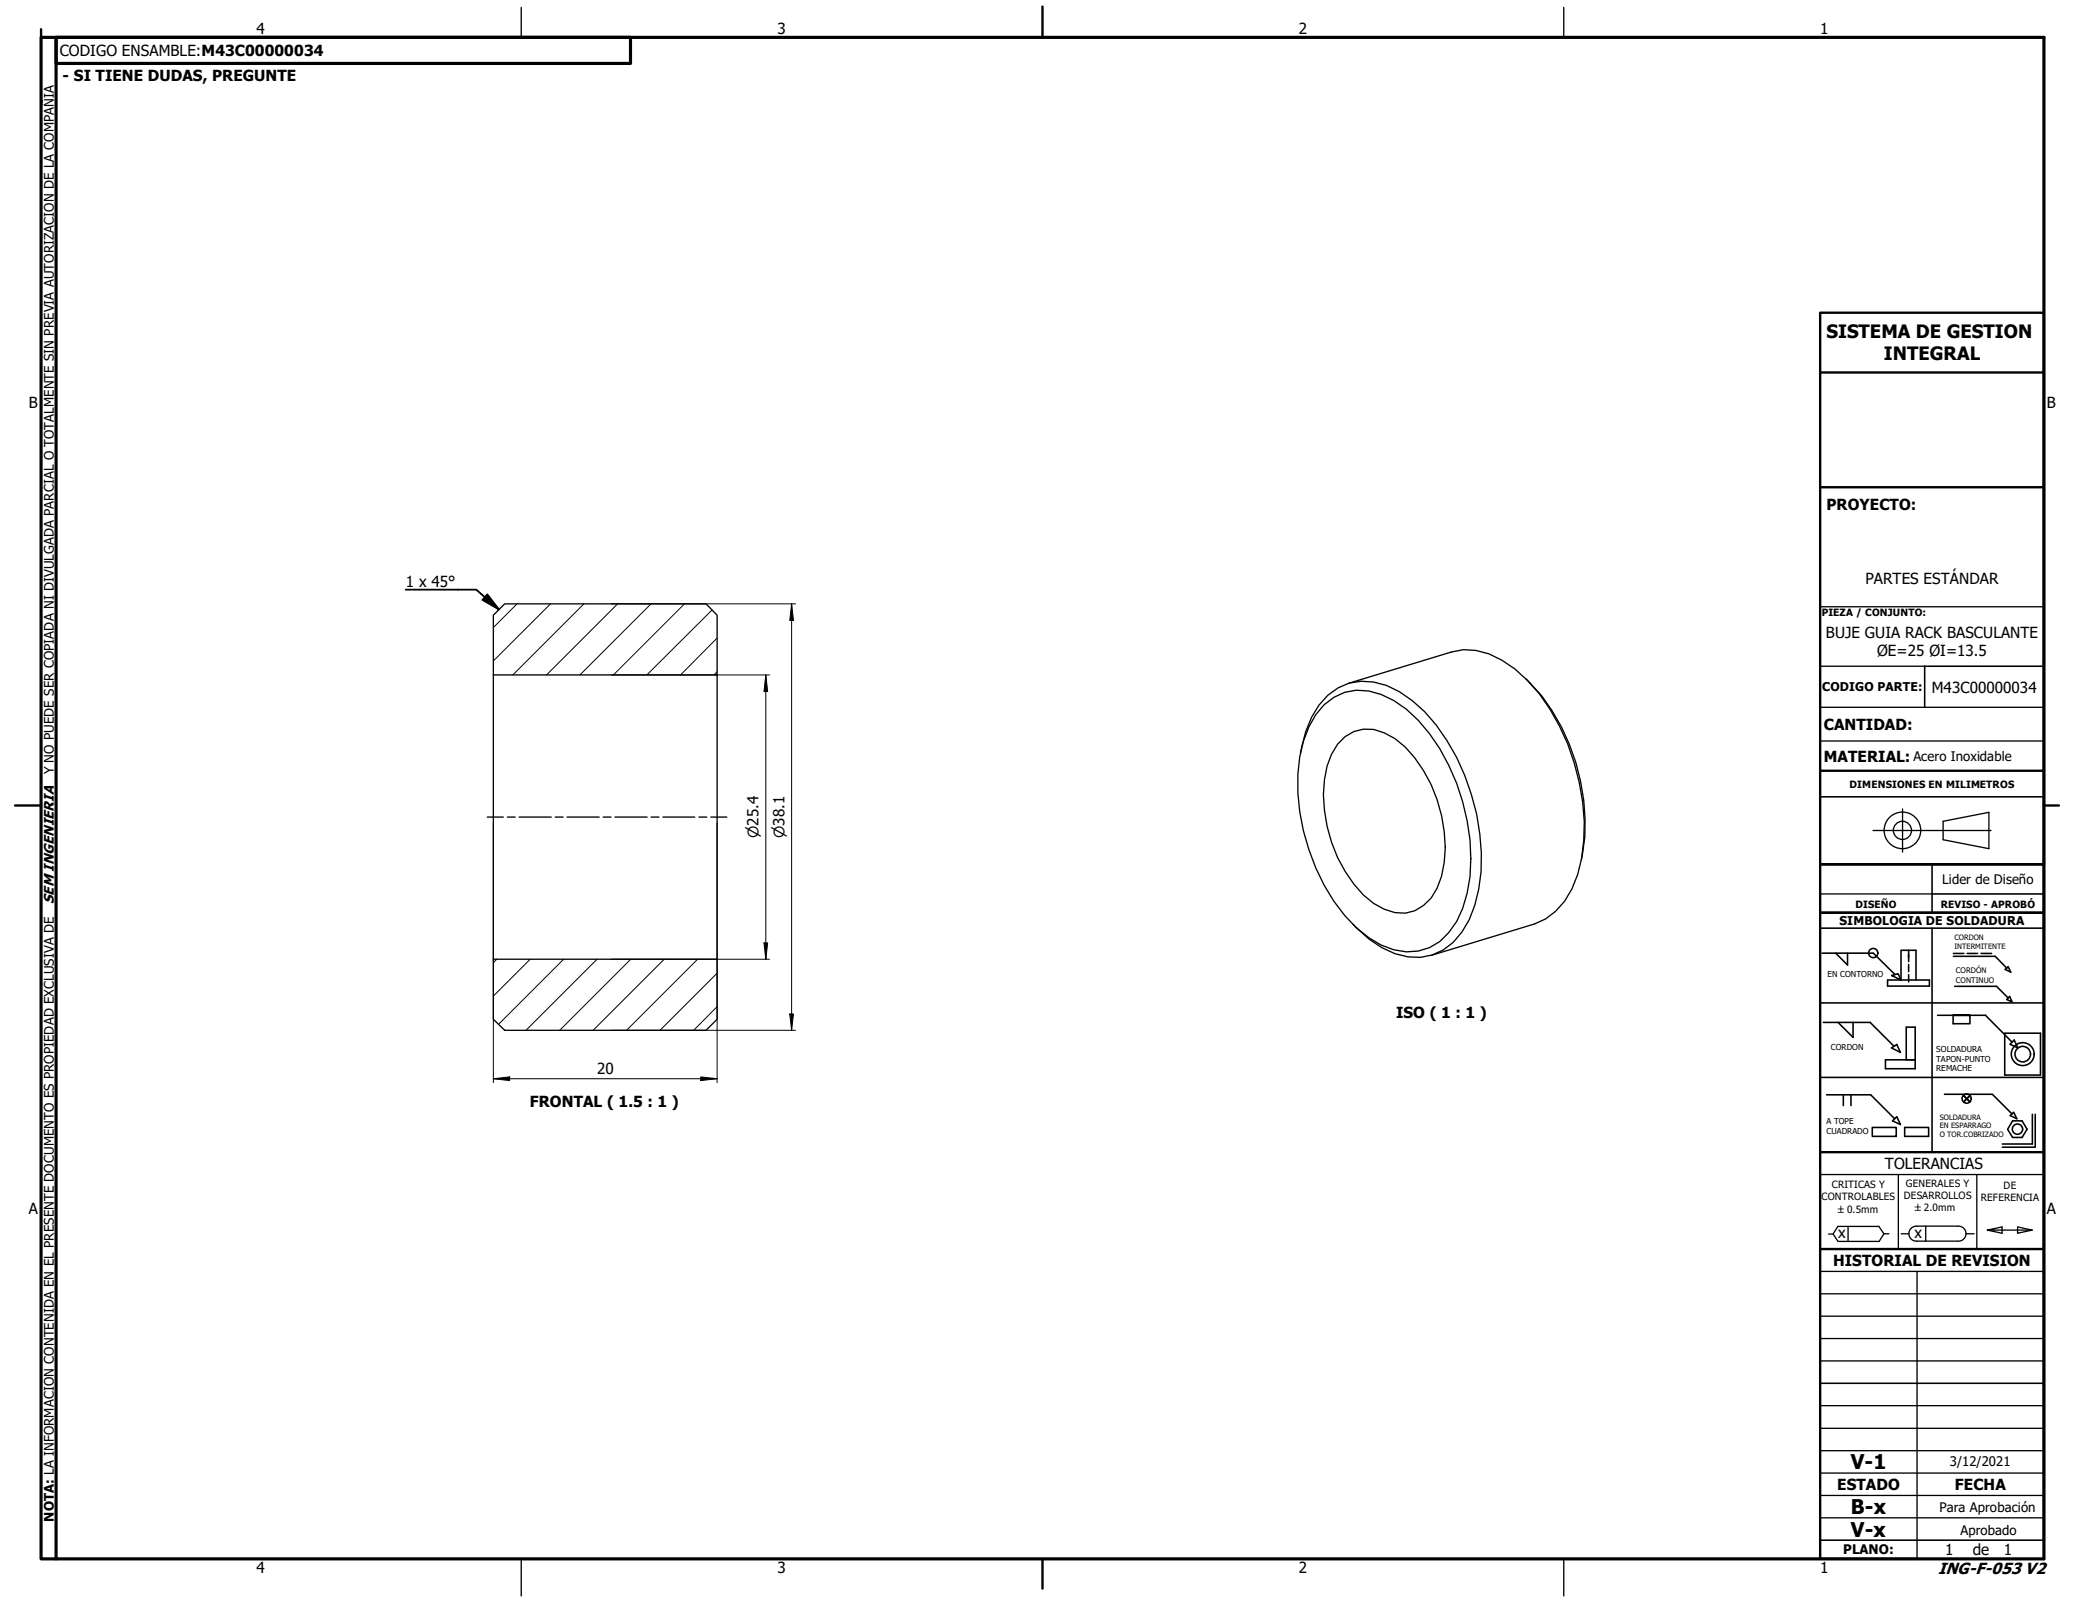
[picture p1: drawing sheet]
<svg xmlns="http://www.w3.org/2000/svg" width="279mm" height="216mm" viewBox="0 0 279 216" stroke-linecap="round" stroke-linejoin="round" font-family="sans-serif">
<!-- layer: Hatch (ISO) -->
<g fill="none" stroke="#000" stroke-width=".13">
<path d="M69.3 80.9l-3.2 3.2M73.8 80.9l-7.7 7.7M78.2 80.9l-9.5 9.6M82.8 80.9l-9.6 9.6M87.2 80.9l-9.5 9.6M91.7 80.9l-9.5 9.6M95.4 81.7l-8.7 8.8M96.1 90l-.4 .5M96.1 85.5l-4.9 5M66.6 128.6l-.5 .4M71 128.6l-4.9 4.9M75.5 128.6l-8.7 8.7"/>
<path d="M80 128.6l-9.5 9.5M84.5 128.6l-9.5 9.5M89 128.6l-9.5 9.5M93.5 128.6l-9.5 9.5M96.1 134.9l-3.1 3.2M96.1 130.4l-7.7 7.7"/>
</g>
<!-- layer: Visible (ISO) -->
<g fill="none" stroke="#000" stroke-width=".18">
<path d="M66.1 90.5v38.1M67.6 80.9h27l1.5 1.5v8.1h-30v-8.1zM96.1 90.5v38.1M177.4 94.4a6.9 6.9 0 0 1 7.7-1.3 14.9 14.9 0 0 1 6.5 5.2 28.7 28.7 0 0 1 5.4 19.2 13.8 13.8 0 0 1-2.9 7.5 6.8 6.8 0 0 1-7.3 2.3 13.8 13.8 0 0 1-6.6-4.6 28.4 28.4 0 0 1-6-21.2 12.7 12.7 0 0 1 3.2-7.1zM180.3 98.7a4.9 4.9 0 0 1 5.2-.5 11.7 11.7 0 0 1 5.2 5.1 19.3 19.3 0 0 1 2.5 14.1 6.5 6.5 0 0 1-3.6 4.7 5.8 5.8 0 0 1-5.5-1 16.4 16.4 0 0 1-5.7-8.2 18.7 18.7 0 0 1-.6-10.2l.6-1.6 .8-1.4zM180.7 91.6l13.8-4.2a8.3 8.3 0 0 1 6.8 1.1 20.6 20.6 0 0 1 7.7 8.8 30.4 30.4 0 0 1 3.2 15.3 15.5 15.5 0 0 1-2.5 8.2l-1.2 1.3-1.4 1.1-1.5 .6-13.8 4.2M204.5 91a27.2 27.2 0 0 1 7.9 18.8v2.4l-.5 3M243.9 89.3h14M243.9 81.3h30M243.9 94.8h30M243.9 99.3h30M174.3 100.9a15.5 15.5 0 0 1 2.4-6.4 7.4 7.4 0 0 1 9.1-2.6 17.3 17.3 0 0 1 8.1 7.3 30.7 30.7 0 0 1 4.6 17.6 16.4 16.4 0 0 1-2.6 8.1 7.4 7.4 0 0 1-9 2.9 15 15 0 0 1-5.6-3.9"/>
<path d="M243.9 119.8h15M66.1 128.6h30v8l-1.5 1.5h-27l-1.5-1.5zM243.9 179.4h30M243.9 176.4h30M243.9 173.4h30M243.9 170.4h30M247.6 164.4v2M252.4 165.3l-.6 1.1h-5.5l-.7-1h-.6M253.1 165.3h-.7l-.6-.9h-5.5l-.7 1M254.8 165.3h1M256.9 166.3h5.5M256.9 164.3h5.5"/>
<path d="M256.9 164.3a1.01 1.01 0 0 0-1.1 1 1.01 1.01 0 0 0 1.1 1M256.9 170.4v38.5M258.1 164.3v2M262.4 164.3a1.01 1.01 0 0 1 1.1 1 1.01 1.01 0 0 1-1.1 1M263.5 165.3h1M266.3 164.9l2 .4v-.9l-2 .5h6M270.4 164.4l1.9 .5-1.9 .4zM243.9 182.4h30"/>
</g>
<!-- layer: Title (ISO) -->
<path d="M243.9 49.9h30M243.9 65.3v-23.4h30v164.5M243.9 65.3v57M243.9 65.3h30M243.9 103.3h30M273.9 115.8h-30h30M243.9 122.3v32.1h30M243.9 122.3h30M243.9 154.4v54.5h13M243.9 167.4h30" fill="none" stroke="#000" stroke-width=".32"/>
<!-- layer: Title (ANSI) -->
<g fill="none" stroke="#000" stroke-width=".21">
<path d="M273.9 89.3h-16v5.5M243.9 106.8h30M258.9 119.8h15M258.9 115.8v6.5M243.9 122.3h30h-29.7M243.9 124.4h30M243.9 134.4h30M244.2 127.7h6.8l2.9 2.9M244.3 137h6.3l3.2 3.2M246 127.7l1.6 1.6v-1.6M246.3 137l2 2v-2M252.9 131.3h5.7v.9h-5.7z"/>
<path d="M253.5 130.7l.9-.2 .3 .8zM254.7 131.3v-3.9h2.1v3.9M255.8 127.4v1.5M255.8 129.3v.9M255.8 130.6v1M258.9 124.4v30M259.6 136.1h6.5l3.5 3.6M261.7 136.1v1.1h2.3v-1.1h-2.3h2.3M261.8 127.8h1.4M261.8 128.2h5.6l1.5 1.6M261.9 132.2h5.6l1.6 1.5M263.6 127.8h1.4"/>
<path d="M265.5 127.8h1.4M268.6 138.5h4.8v5.6h-4.8zM269.1 129.5l.4 .8-.8-.4zM269.3 133.5l.3 .8-.7-.4zM269.9 139.4l.5 1-1.1-.5zM243.9 144.4h30M244.8 146.7h5.9l3.2 3.2M247 146.7v1.5M248 146.7v1.5M250.9 151.1h3.2v1.2h-3.2zM253.5 140.4l.7-.4 .5 1zM254.2 149.6l.5 1.1-1.1-.5z"/>
<path d="M255.2 151.1h3.2v1.2h-3.2zM255.4 142v-4.3h1.2v5.5h-3.9v-1.2h3.9M260.6 146.6h6.4l2.6 2.7M263.1 146.8l.9 .9M264 146.8l-.9 .9 .9-.9M269.4 149.5l.4-.5 .5 .9zM269.7 150.2h1.3l.6 1.1-.6 1.1h-1.3l-.7-1.1zM272.3 149.3v4h-4M272.7 149.3v4.4h-4.4M243.9 185.4h30M243.9 206.4h30"/>
<circle cx="251" cy="127.7" r=".62"/>
<circle cx="263.5" cy="147.2" r=".62"/>
<circle cx="270.4" cy="151.3" r=".69"/>
<circle cx="271.1" cy="141.3" r="1.53"/>
<circle cx="271.1" cy="141.3" r="1.04"/>
</g>
<g fill="none" stroke="#000" stroke-width=".18">
<path d="M260.4 110.1l6.1-1.2v4.8l-6.1-1.2zM243.9 157.4h30M254.4 157.4v10M264.9 157.4v10M243.9 191.4h30M243.9 194.4h30M243.9 188.4h30M243.9 197.4h30M243.9 203.4h30M243.9 200.4h30"/>
<circle cx="254.9" cy="111.3" r="2.45"/>
<circle cx="254.9" cy="111.3" r="1.22"/>
</g>
<!-- layer: Centerline (ANSI) -->
<path d="M251 111.3h15.8M255 108.4v5.8" fill="none" stroke="#000" stroke-width=".18"/>
<!-- layer: Border (ANSI) -->
<path d="M5.5 5h268.4v203.9h-268.4zM7.5 5h77v3.5h-77zM7.5 5v203.9" fill="none" stroke="#000" stroke-width=".42"/>
<!-- layer: Border (ISO) -->
<path d="M5.5 3.9v1.1M139.7 .9v4.1M2 107.9h3.5M273.9 107.9h2M139.7 208.9v4" fill="none" stroke="#000" stroke-width=".32"/>
<!-- layer: Border (ANSI) -->
<path d="M69.8 1v4M209.5 1v4M69.8 208.9v5M209.5 208.9v5" fill="none" stroke="#000" stroke-width=".18"/>
<!-- layer: Work Axis (ISO) -->
<path d="M65.3 109.5h2.2M68 109.5h1M69.6 109.5h4.3M74.4 109.5h1.1M76 109.5h4.3M80.8 109.5h1.1M82.4 109.5h4.3M87.2 109.5h1.1M88.8 109.5h4.3M93.7 109.5h1M95.2 109.5h2.2" fill="none" stroke="#000" stroke-width=".18"/>
<!-- layer: Dimension (ISO) -->
<g fill="none" stroke="#000" stroke-width=".13">
<path d="M81.9 90.5h21.2M81.9 80.9h24.7M102.6 90.5l.3 2.2h-.5zM102.6 90.5v38.1M106.1 80.9l.2 2.2h-.5zM106.1 80.9v57.2M66.1 110.3v34.8M96.1 110.3v34.8M81.9 128.6h21.2M81.9 138.1h24.7M102.4 126.4h.5l-.3 2.2zM105.8 135.9h.5l-.2 2.2z"/>
<path d="M66.1 144.6l2.2-.3v.5zM66.1 144.6h30M93.9 144.3l2.2 .3-2.2 .2z"/>
</g>
<g fill="#000">
<path d="M102.6 90.5l.3 2.2h-.5z" fill-rule="evenodd"/>
<path d="M106.1 80.9l.2 2.2h-.5z" fill-rule="evenodd"/>
<path d="M102.4 126.4h.5l-.3 2.2z" fill-rule="evenodd"/>
<path d="M105.8 135.9h.5l-.2 2.2z" fill-rule="evenodd"/>
<path d="M66.1 144.6l2.2-.3v.5z" fill-rule="evenodd"/>
<path d="M93.9 144.3l2.2 .3-2.2 .2z" fill-rule="evenodd"/>
</g>
<!-- layer: Symbol (ISO) -->
<path d="M54.4 79h9.4l3.1 2.7M65.3 79.7l1.6 2-2.2-1.3z" fill="none" stroke="#000" stroke-width=".25"/>
<path d="M65.3 79.7l1.6 2-2.2-1.3z" fill-rule="evenodd" fill="#000"/>
<g font-size="2.7">
<text x="248" y="196.9">V-1</text>
<text x="248" y="202.9">B-x</text>
<text x="248" y="205.9">V-x</text>
</g>
<g font-size="2.5">
<text x="244.8" y="45.3">SISTEMA DE GESTION</text>
<text x="252.4" y="48.3">INTEGRAL</text>
</g>
<text font-size="2.2" x="259.7" y="210.9">ING-F-053 V2</text>
<g font-size="2">
<text x="34.4" y="4.6">4</text>
<text x="104.2" y="4.6">3</text>
<text x="174.1" y="4.6">2</text>
<text x="243.9" y="4.6">1</text>
<text x="8" y="7.5">CODIGO ENSAMBLE:M43C00000034</text>
<text x="8.4" y="10.9">- SI TIENE DUDAS, PREGUNTE</text>
<text x="3.9" y="54.7">B</text>
<text x="274.3" y="54.7">B</text>
<text x="244.8" y="68.3">PROYECTO:</text>
<text x="54.4" y="78.7">1 x 45°</text>
<text x="250" y="78.3">PARTES ESTÁNDAR</text>
<text x="244.7" y="85.5">BUJE GUIA RACK BASCULANTE</text>
<text x="251.5" y="87.9">ØE=25 ØI=13.5</text>
<text x="258.9" y="92.8">M43C00000034</text>
<text x="244.4" y="97.8">CANTIDAD:</text>
<text x="244.4" y="102.1">MATERIAL:</text>
<text x="187.1" y="136.4">ISO ( 1 : 1 )</text>
<text x="80" y="143.9">20</text>
<text x="71" y="148.4">FRONTAL ( 1.5 : 1 )</text>
<text x="252.6" y="156.7">TOLERANCIAS</text>
<text x="3.8" y="162.7">A</text>
<text x="246.3" y="165.9">x</text>
<text x="256.5" y="165.9">x</text>
<text x="274.3" y="162.7">A</text>
<text x="245.6" y="169.7">HISTORIAL DE REVISION</text>
<text x="246.2" y="199.6">ESTADO</text>
<text x="262" y="199.6">FECHA</text>
<text x="260.7" y="208.5">1</text>
<text x="264.4" y="208.5">de</text>
<text x="268.5" y="208.5">1</text>
<text x="34.4" y="210.8">4</text>
<text x="104.2" y="210.8">3</text>
<text x="174.1" y="210.8">2</text>
<text x="243.9" y="210.8">1</text>
</g>
<g font-size="1.9">
<text x="101.6" y="112.3" transform="rotate(-90 101.6 112.3)">⌀25.4</text>
<text x="105.1" y="112.4" transform="rotate(-90 105.1 112.4)">⌀38.1</text>
<text x="7.2" y="121.1" transform="rotate(-90 7.2 121.1)">SEM INGENIERIA</text>
</g>
<g font-size="1.8">
<text x="256.4" y="102">Acero Inoxidable</text>
<text x="7.2" y="103.8" transform="rotate(-90 7.2 103.8)">Y NO PUEDE SER COPIADA NI DIVULGADA PARCIAL O TOTALMENTE SIN PREVIA AUTORIZACION DE LA COMPAÑIA</text>
<text x="260.3" y="118.5">Lider de Diseño</text>
<text x="261.3" y="196.5">3/12/2021</text>
<text x="7.2" y="203.9" transform="rotate(-90 7.2 203.9)">NOTA: LA INFORMACION CONTENIDA EN EL PRESENTE DOCUMENTO ES PROPIEDAD EXCLUSIVA DE</text>
<text x="259.9" y="202.7">Para Aprobación</text>
<text x="247" y="208.3">PLANO:</text>
<text x="262.7" y="205.8">Aprobado</text>
</g>
<g font-size="1.6">
<text x="244.2" y="92.6">CODIGO PARTE:</text>
<text x="246.5" y="123.9">SIMBOLOGIA DE SOLDADURA</text>
</g>
<g font-size="1.3">
<text x="244.1" y="82.6">PIEZA / CONJUNTO:</text>
<text x="247.8" y="105.6">DIMENSIONES EN MILIMETROS</text>
<text x="248.6" y="121.7">DISEÑO</text>
<text x="260.1" y="121.7">REVISO - APROBÓ</text>
<text x="244.1" y="160.9">CONTROLABLES</text>
<text x="245.5" y="159.2">CRITICAS Y</text>
<text x="255.1" y="160.7">DESARROLLOS</text>
<text x="255.4" y="159.1">GENERALES Y</text>
<text x="265.4" y="160.9">REFERENCIA</text>
<text x="268.5" y="159.3">DE</text>
<text x="246.3" y="162.5">±0.5mm</text>
<text x="256.6" y="162.3">±2.0mm</text>
</g>
<g font-size="1.1">
<text x="244.9" y="130.9">EN CONTORNO</text>
<text x="245.4" y="140.7">CORDON</text>
<text x="259.5" y="141">SOLDADURA</text>
<text x="259.5" y="142.3">TAPON-PUNTO</text>
<text x="259.5" y="143.6">REMACHE</text>
<text x="244.8" y="150.6">A TOPE</text>
<text x="244.8" y="151.9">CUADRADO</text>
</g>
<g font-size="1">
<text x="261.9" y="126">CORDON</text>
<text x="261.9" y="127.2">INTERMITENTE</text>
<text x="262.1" y="130.4">CORDÓN</text>
<text x="262.1" y="131.7">CONTINUO</text>
<text x="259.9" y="150">SOLDADURA</text>
<text x="259.9" y="151.2">EN ESPARRAGO</text>
<text x="259.9" y="152.4">O TOR.COBRIZADO</text>
</g>
</svg>
